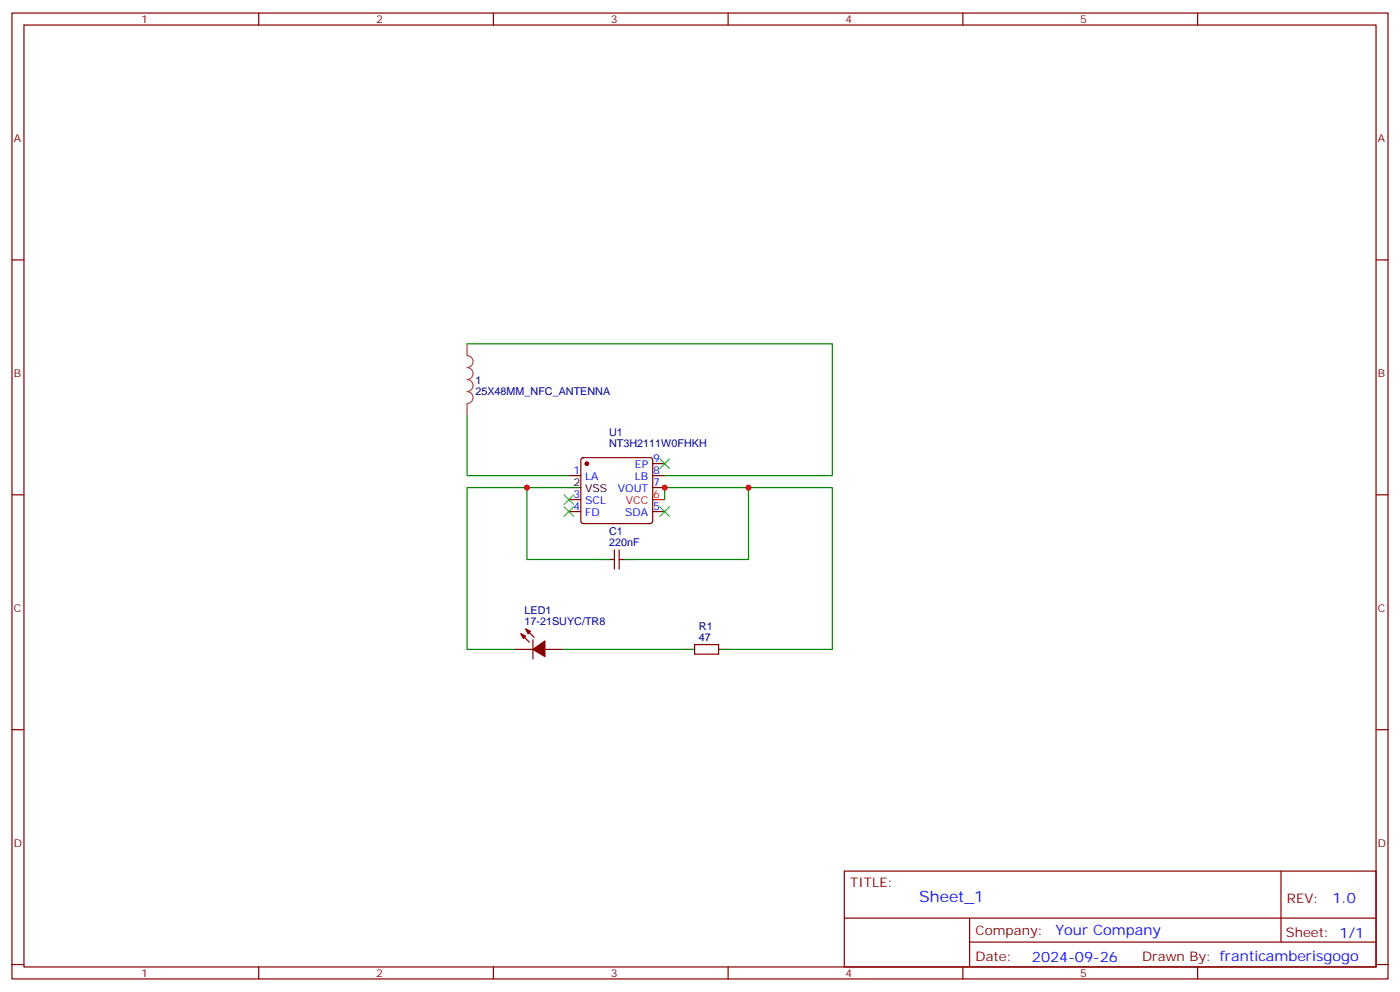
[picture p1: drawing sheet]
<svg xmlns="http://www.w3.org/2000/svg" width="412mm" height="292mm" viewBox="0 0 412 292" stroke-linecap="round" stroke-linejoin="round" font-family="sans-serif">
<g fill="none" stroke="#870000" stroke-width=".35">
<path d="M3.5 3.8h405.4v284.4h-405.4zM7.1 7.4h398.2v277.3h-398.2zM76.2 3.8v3.6M145.3 3.8v3.6M214.5 3.8v3.6M283.6 3.8v3.6M352.8 3.8v3.6M3.5 76.5h3.6M405.3 76.5h3.6M171.3 134.9l.5-.2h19.8l.5 .2 .2 .5v18l-.3 .5-.4 .2h-19.8l-.5-.2-.2-.5v-18zM192.3 136.5h3.5M3.5 145.7h3.6"/>
<path d="M167.6 140h3.5M167.6 150.6h3.5M167.6 147.1h3.5M192.3 140h3.5M192.3 143.5h3.5M192.3 150.6h3.5M405.3 145.7h3.6M179.9 164.7h1.1M181 161.9v5.6M182.4 161.9v5.6M182.4 164.7h1M151.7 191.2h5.3"/>
<path d="M153.5 186.6l2.4 2.5M154.9 185.2l2.4 2.4M157 188.3v5.7M160.5 191.2h5.3M204.6 189.8h7.1v2.8h-7.1zM3.5 214.8h3.6M405.3 214.8h3.6M248.7 256.4h156.6v28.3h-156.6zM377.3 256.5v20.8M248.7 270.3h156.5M285.6 277.3h119.6M285.6 270.3v14.1"/>
<path d="M3.5 284h3.6M76.2 284.7v3.5M145.3 284.7v3.5M214.5 284.7v3.5M283.6 284.7v3.5M352.8 284.7v3.5M405.3 284h3.6"/>
</g>
<path d="M192.3 147.1h3.5" fill="none" stroke="#f00" stroke-width=".35"/>
<path d="M167.6 143.5h3.5M176.4 164.7h3.5M183.4 164.7h3.6M201.1 191.2h3.5M211.7 191.2h3.5" fill="none" stroke="#000" stroke-width=".35"/>
<g fill="#870000" stroke="#870000" stroke-width=".35">
<path d="M153.5 186.6l1.4 .7-.7 .7z"/>
<path d="M154.9 185.2l1.4 .7-.7 .7z"/>
<path d="M157 191.2l3.5-2.5v4.6z"/>
<circle cx="172.9" cy="136.5" r=".53"/>
</g>
<path d="M137.6 101.2v3.5a1.76 1.76 0 0 1 1.7 1.7 1.76 1.76 0 0 1-1.7 1.8 1.76 1.76 0 0 1 1.7 1.8 1.76 1.76 0 0 1-1.7 1.7 1.76 1.76 0 0 1 1.7 1.8 1.76 1.76 0 0 1-1.7 1.8 1.76 1.76 0 0 1 1.7 1.7 1.76 1.76 0 0 1-1.7 1.8M137.6 118.9v3.5" fill="none" stroke="#a64a4a" stroke-width=".35"/>
<path d="M137.6 101.2h107.6v38.8h-49.4M137.6 122.4v17.6h30M155.2 143.5h-17.6v47.7h14.1M167.6 143.5h-12.4v21.2h21.2M195.8 147.1v-3.6h24.7v21.2h-33.5M220.5 143.5h24.7v47.7h-30M165.8 191.2h35.3" fill="none" stroke="#008700" stroke-width=".35"/>
<path d="M194.4 135.1l2.8 2.8M197.2 135.1l-2.8 2.8M166.2 149.2l2.8 2.8M166.2 145.7l2.8 2.8M169 149.2l-2.8 2.8M169 145.7l-2.8 2.8M194.4 149.2l2.8 2.8M197.2 149.2l-2.8 2.8" fill="none" stroke="#3c3" stroke-width=".35"/>
<g fill="#c00">
<circle cx="195.8" cy="143.5" r=".88"/>
<circle cx="220.5" cy="143.5" r=".88"/>
<circle cx="155.2" cy="143.5" r=".88"/>
</g>
<text font-size="4.6" fill="#00f" x="270.8" y="265.5">Sheet_1</text>
<g font-size="4.2" fill="#00f">
<text x="392.5" y="265.7">1.0</text>
<text x="310.9" y="275.3">Your Company</text>
<text x="304" y="283.1">2024-09-26</text>
</g>
<g font-size="3.9" fill="#800">
<text x="250.5" y="261">TITLE:</text>
<text x="379.1" y="265.7">REV:</text>
<text x="287.4" y="275.2">Company:</text>
<text x="378.7" y="275.8">Sheet: 1/1</text>
<text x="287.4" y="282.9">Date:</text>
<text x="336.4" y="283">Drawn By: franticamberisgogo</text>
</g>
<g font-size="3.2" fill="#800">
<text x="41.6" y="6.8">1</text>
<text x="110.8" y="6.8">2</text>
<text x="179.9" y="6.8">3</text>
<text x="249.1" y="6.8">4</text>
<text x="318.2" y="6.8">5</text>
<text x="4.1" y="41.9">A</text>
<text x="405.9" y="41.9">A</text>
<text x="4.1" y="111.1">B</text>
<text x="405.9" y="111.1">B</text>
<text x="4.1" y="180.2">C</text>
<text x="405.9" y="180.2">C</text>
<text x="4.1" y="249.4">D</text>
<text x="405.9" y="249.4">D</text>
<text x="41.6" y="287.7">1</text>
<text x="110.8" y="287.7">2</text>
<text x="179.9" y="287.7">3</text>
<text x="249.1" y="287.7">4</text>
<text x="318.2" y="287.7">5</text>
</g>
<g font-size="3.2" fill="#000080">
<text x="140.1" y="113">1</text>
<text x="140.1" y="116.1">25X48MM_NFC_ANTENNA</text>
<text x="179.4" y="131.7">NT3H2111W0FHKH</text>
<text x="179.4" y="128.4">U1</text>
<text x="179.4" y="160.8">220nF</text>
<text x="179.4" y="157.5">C1</text>
<text x="154.5" y="184.1">17-21SUYC/TR8</text>
<text x="154.5" y="180.8">LED1</text>
<text x="205.9" y="185.4">R1</text>
<text x="205.9" y="188.7">47</text>
</g>
<g font-size="3.2" fill="#00f">
<text x="187" y="137.9">EP</text>
<text x="192.4" y="136.1">9</text>
<text x="168.9" y="139.7">1</text>
<text x="172.4" y="141.4">LA</text>
<text x="187" y="141.4">LB</text>
<text x="192.4" y="139.7">8</text>
<text x="192.4" y="143.2">7</text>
<text x="168.9" y="146.7">3</text>
<text x="172.4" y="148.5">SCL</text>
<text x="182" y="145">VOUT</text>
<text x="168.9" y="150.2">4</text>
<text x="172.4" y="152">FD</text>
<text x="184.2" y="152">SDA</text>
<text x="192.4" y="150.2">5</text>
</g>
<g font-size="3.2">
<text x="168.9" y="143.2">2</text>
<text x="172.4" y="145">VSS</text>
</g>
<g font-size="3.2" fill="#f00">
<text x="184.4" y="148.5">VCC</text>
<text x="192.4" y="146.7">6</text>
</g>
</svg>
